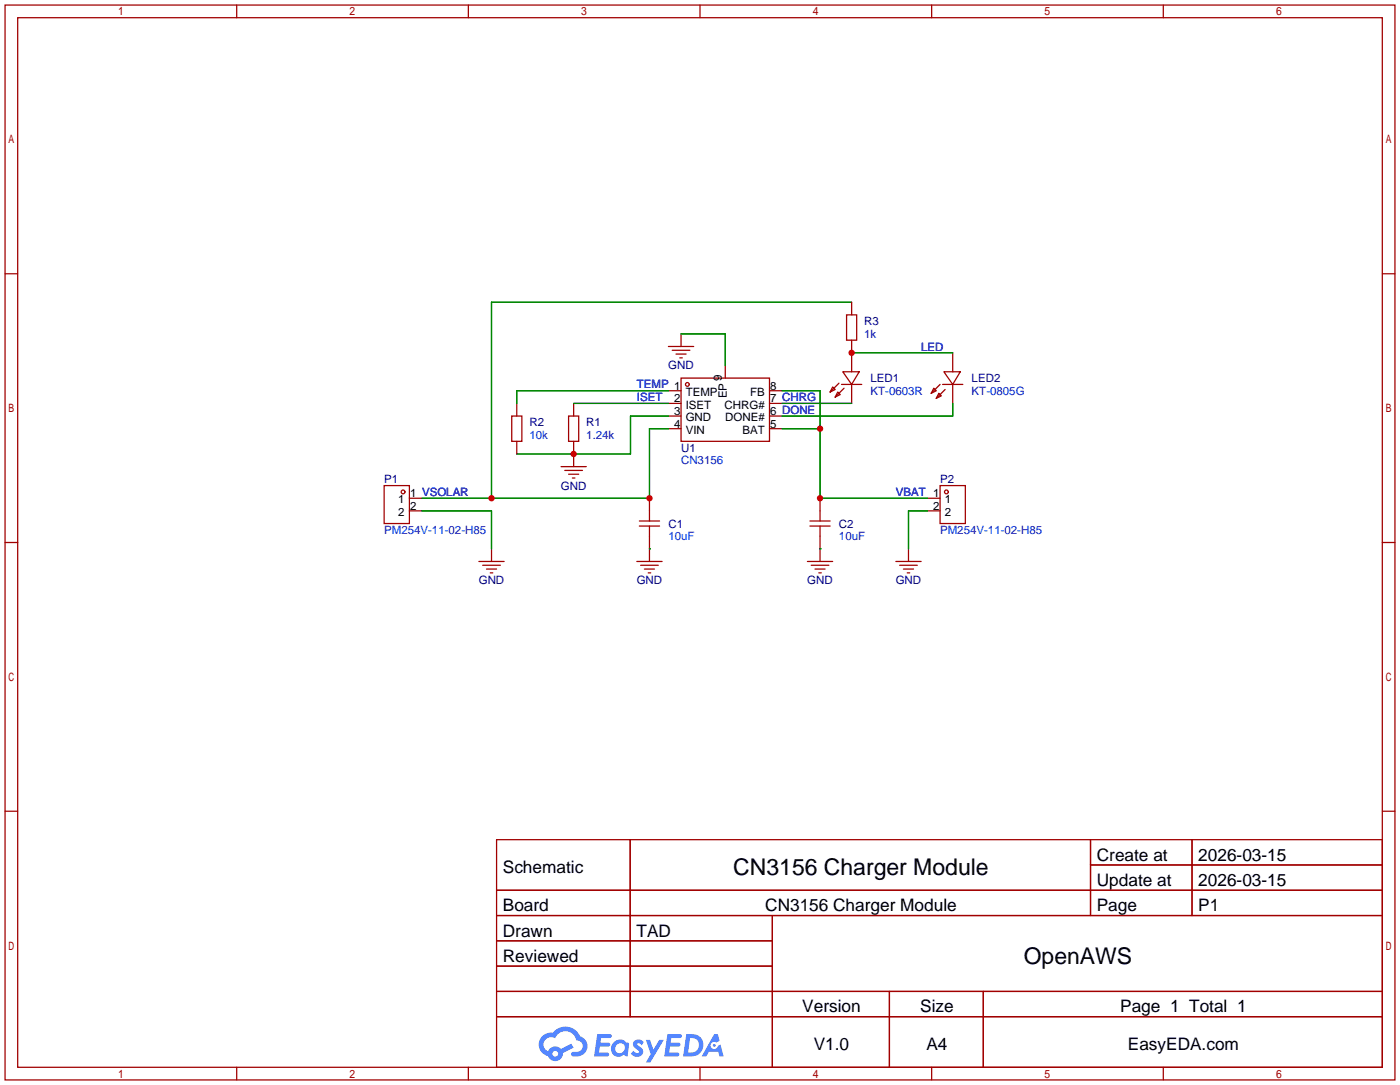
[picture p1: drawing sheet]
<svg xmlns="http://www.w3.org/2000/svg" width="281mm" height="218mm" viewBox="0 0 281 218" stroke-linecap="round" stroke-linejoin="round" font-family="sans-serif">
<g fill="none" stroke="#a10000" stroke-width=".25">
<path d="M1 1h279.4v215.9h-279.4zM3.6 3.6h274.3v210.8h-274.3zM47.6 1v2.6M94.1 1v2.6M140.7 1v2.6M187.3 1v2.6M233.8 1v2.6M1 55h2.6M277.9 55h2.5M1 109h2.6M277.9 109h2.5M1 162.9h2.6"/>
<path d="M99.8 168.7h178.1v45.7h-178.1zM99.8 178.8h178.1M126.7 168.7v35.5M219.2 168.7v15.2M219.2 173.7h58.7M239.6 168.7v15.2M277.9 162.9h2.5M99.8 183.9h178.1M99.8 189h55.5M99.8 199.1h178.1M99.8 194.1h55.5M155.3 183.9v30.5"/>
<path d="M178.8 199.1v15.3M197.7 199.1v15.3M47.6 214.4v2.5M94.1 214.4v2.5M99.8 204.2h178.1M140.7 214.4v2.5M187.3 214.4v2.5M233.8 214.4v2.5"/>
</g>
<g fill="#5487ff">
<path d="M127.6 209.1a1.3 1.3 0 0 1 1.8 .2l-.4 .7a.54 .54 0 0 0-.9-.3l.1 .2a1.34 1.34 0 0 1 1 1.8 1.47 1.47 0 0 1-2.4 0l.5-.6a.64 .64 0 0 0 .5 .4 .64 .64 0 0 0 .7-.2l-.2-.3a1.35 1.35 0 0 1-.9-1.8z"/>
<path d="M129.8 208.9h.9l.6 1.9 1.2-1.9h.9l-2.7 4.5h-.9l1-1.7z"/>
<path d="M120.1 207.7h1.6a1.31 1.31 0 0 1 1.2 .2 .4 .4 0 0 1-.3 .6h-1.8l-.1 .9h1.6a.4 .4 0 0 1 .4 .5 .4 .4 0 0 1-.4 .3h-1.7l-.2 1.2h.8a1.23 1.23 0 0 1 1.2 .2 .39 .39 0 0 1-.3 .6h-2.7z"/>
<path d="M134.2 207.7h1.6a1.32 1.32 0 0 1 1.2 .2 .39 .39 0 0 1-.3 .6h-1.8l-.1 .9h1.6a.4 .4 0 0 1 .4 .5 .4 .4 0 0 1-.4 .3h-1.7l-.2 1.2h.8a1.23 1.23 0 0 1 1.2 .2 .39 .39 0 0 1-.3 .6h-2.7z"/>
<path d="M143.6 207.7h.7l.4 1.4-.7 .3a.75 .75 0 0 0-1.1 .3 .75 .75 0 0 0 .5 1 .75 .75 0 0 0 .9-.6l.5-.3 .7 2.4h-.9l-.2-1h-1.9l-.5 1h-.9z"/>
<path d="M138 207.7l-.7 4.5h1.5a2.27 2.27 0 0 0 2.6-2.3 2.27 2.27 0 0 0-2.7-2.2zM138.7 208.5a1.5 1.5 0 0 1 1.8 1.5 1.5 1.5 0 0 1-1.9 1.4h-.3z"/>
<path d="M123.4 209.3a1.6 1.6 0 0 0-.3 2.3 1.6 1.6 0 0 0 2.3 .2l.8 .4 .3-2.5-.2-.3h-.5a1.58 1.58 0 0 0-2.4-.1zM124 209.9a.99 .99 0 0 1 1.6 .3 .99 .99 0 0 1-.9 1.3 .94 .94 0 0 1-1-.5 .94 .94 0 0 1 .3-1.1z"/>
<path d="M109 208.1a2.37 2.37 0 0 0 1.2 4 1.54 1.54 0 0 0 1.7 1 1.54 1.54 0 0 0 1.3-1.6l2.1-1.1-.5-.8-2 1.1a1.57 1.57 0 0 0-2.6 .5 1.5 1.5 0 0 1-.8-2.1 1.5 1.5 0 0 1 2.2-.6 2.23 2.23 0 0 1 2.3-1.4 2.23 2.23 0 0 1 2 1.9 1.16 1.16 0 0 1 1.2 1 1.16 1.16 0 0 1-1.1 1.3h-.6a.47 .47 0 0 0-.6 .4 .47 .47 0 0 0 .4 .5 2.17 2.17 0 0 0 2.5-1 2.17 2.17 0 0 0-.3-2.6l-.8-.5a3.2 3.2 0 0 0-5.5-.7l-1.1 .1zM111 211.7a.6 .6 0 0 1 1.2 0 .6 .6 0 0 1-1.2 0z"/>
<circle cx="143.6" cy="210" r=".28"/>
</g>
<g fill="none" stroke="#a10000" stroke-width=".25">
<path d="M134.4 78.5h2.5M134.4 69.6h5M135.1 70.4h3.6M135.9 71.1h2M136.7 71.9h.5M136.9 75.9h17.8v12.7h-17.8zM136.9 67.1v2.5M145.8 73.4v2.5M154.7 78.5h2.5M167.4 77.7l.5 .5-1 .5zM168.4 78.7l.5 .5-1 .6zM168.7 77l-1.8 1.7"/>
<path d="M169.2 77.2h4M169.4 74.7h3.3l-1.5 2.5zM169.7 78l-1.8 1.8M170.2 63.2h2v5.1h-2zM171.2 60.7v2.5M171.2 68.3v6.4M171.2 77.2v3.8M187.7 78l.5 .5-1 .5zM188.7 79l.5 .5-1 .5zM189 77.2l-1.8 1.8M189.5 77.2h4M189.7 74.7h3.3l-1.5 2.5z"/>
<path d="M190 78.2l-1.8 1.8M191.5 70.9v3.8M191.5 77.2v3.8M77.2 97.5h5.1v7.7h-5.1zM102.9 83.6h2v5h-2zM103.9 81v2.6M103.9 88.6v2.6M112.8 93.7h5.1M113.5 94.5h3.6M114.3 83.6h2v5h-2zM114.3 95.2h2M115.1 96h.5"/>
<path d="M115.3 81v2.6M115.3 88.6v5.1M134.4 81h2.5M134.4 83.6h2.5M134.4 86.1h2.5M154.7 81h2.5M154.7 83.6h2.5M154.7 86.1h2.5M189 97.5h5.1v7.7h-5.1zM82.3 100.1h2.5M82.3 102.6h2.5M96.3 112.8h5"/>
<path d="M97 113.5h3.6M97.8 114.3h2M98.6 115.1h.5M98.8 110.2v2.6M128 112.8h5.1M128.5 104.6h4.1M128.5 105.7h4.1M128.8 113.5h3.5M129.5 114.3h2.1M130.3 115.1h.5M130.6 100.1v4.5M130.6 105.7v7.1"/>
<path d="M162.3 112.8h5.1M162.8 104.6h4.1M162.8 105.7h4.1M163.1 113.5h3.5M163.8 114.3h2.1M164.6 115.1h.5M164.8 100.1v4.5M164.8 105.7v7.1M180.1 112.8h5.1M180.8 113.5h3.6M181.6 114.3h2M182.4 115.1h.5"/>
<path d="M182.6 110.2v2.6M186.4 100.1h2.6M186.4 102.6h2.6"/>
<circle cx="138.2" cy="77.2" r=".38"/>
<circle cx="81" cy="98.8" r=".38"/>
<circle cx="190.2" cy="98.8" r=".38"/>
</g>
<g fill="none" stroke="#008700" stroke-width=".25">
<path d="M134.4 78.5h-30.5v2.5M136.9 67.1h8.9v6.3M157.2 78.5h7.6v21.6h21.6M171.2 60.7h-72.4v39.4M171.2 70.9h20.3M115.3 81h19.1M134.4 83.6h-7.7v7.6h-22.8M134.4 86.1h-3.8v14h-45.8M157.2 81h14M157.2 86.1h7.6M191.5 81v2.6h-34.3M84.8 102.6h14v7.6"/>
<path d="M130.6 110.2h.1M164.8 110.2h.1M186.4 102.6h-3.8v7.6"/>
</g>
<g fill="#c00">
<circle cx="115.3" cy="91.2" r=".63"/>
<circle cx="130.6" cy="100.1" r=".63"/>
<circle cx="98.8" cy="100.1" r=".63"/>
<circle cx="164.8" cy="86.1" r=".63"/>
<circle cx="164.8" cy="100.1" r=".63"/>
<circle cx="171.2" cy="70.9" r=".63"/>
</g>
<g font-size="4.6">
<text x="147.4" y="175.8">CN3156 Charger Module</text>
<text x="205.8" y="193.5">OpenAWS</text>
</g>
<g font-size="3.5">
<text x="220.5" y="172.9">Create at</text>
<text x="240.9" y="172.9">2026-03-15</text>
<text x="101.1" y="175.4">Schematic</text>
<text x="220.5" y="178">Update at</text>
<text x="240.9" y="178">2026-03-15</text>
<text x="101.1" y="183">Board</text>
<text x="153.8" y="183">CN3156 Charger Module</text>
<text x="220.5" y="183">Page</text>
<text x="240.9" y="183">P1</text>
<text x="101.1" y="188.1">Drawn</text>
<text x="128" y="188.1">TAD</text>
<text x="101.1" y="193.2">Reviewed</text>
<text x="161.3" y="203.4">Version</text>
<text x="185" y="203.4">Size</text>
<text x="225.2" y="203.4">Page 1 Total 1</text>
<text x="163.6" y="211">V1.0</text>
<text x="186.2" y="211">A4</text>
<text x="226.7" y="211">EasyEDA.com</text>
</g>
<g font-size="2.3" fill="#000080">
<text x="173.7" y="65.3">R3</text>
<text x="134.3" y="74.2">GND</text>
<text x="175" y="76.8">LED1</text>
<text x="195.3" y="76.8">LED2</text>
<text x="106.4" y="85.6">R2</text>
<text x="117.9" y="85.6">R1</text>
<text x="136.9" y="90.7">U1</text>
<text x="77.2" y="97.1">P1</text>
<text x="112.8" y="98.3">GND</text>
<text x="189" y="97.1">P2</text>
<text x="134.4" y="106">C1</text>
<text x="168.7" y="106">C2</text>
<text x="96.2" y="117.4">GND</text>
<text x="128" y="117.4">GND</text>
<text x="162.3" y="117.4">GND</text>
<text x="180.1" y="117.4">GND</text>
</g>
<g font-size="2.3" fill="#00f">
<text x="173.7" y="67.9">1k</text>
<text x="185.2" y="70.4">LED</text>
<text x="128" y="80.6">ISET</text>
<text x="128" y="78">TEMP 1</text>
<text x="175" y="79.3">KT-0603R</text>
<text x="195.3" y="79.3">KT-0805G</text>
<text x="106.4" y="88.2">10k</text>
<text x="117.9" y="88.2">1.24k</text>
<text x="136.9" y="93.3">CN3156</text>
<text x="180.1" y="99.6">VBAT 1</text>
<text x="77.2" y="107.2">PM254V-11-02-H85</text>
<text x="189" y="107.2">PM254V-11-02-H85</text>
<text x="134.4" y="108.5">10uF</text>
<text x="168.7" y="108.5">10uF</text>
</g>
<g font-size="2.3">
<text x="145.1" y="76.4" transform="rotate(-90 145.1 76.4)">9</text>
<text x="135.5" y="80.8">2</text>
<text x="135.5" y="83.3">3</text>
<text x="137.8" y="79.5">TEMP</text>
<text x="137.8" y="82.1">ISET</text>
<text x="145.7" y="82.1">CHRG#</text>
<text x="146.1" y="80" transform="rotate(-90 146.1 80)">EP</text>
<text x="150.8" y="79.5">FB</text>
<text x="154.8" y="83.3">6 DONE</text>
<text x="154.8" y="80.8">7 CHRG</text>
<text x="154.8" y="78.3">8</text>
<text x="135.5" y="85.9">4</text>
<text x="137.8" y="84.6">GND</text>
<text x="137.8" y="87.1">VIN</text>
<text x="145.8" y="84.6">DONE#</text>
<text x="149.3" y="87.1">BAT</text>
<text x="154.8" y="85.9">5</text>
<text x="80.1" y="101.1">1</text>
<text x="82.4" y="99.8">1 VSOLAR</text>
<text x="189.9" y="101.1">1</text>
<text x="80.1" y="103.7">2</text>
<text x="82.4" y="102.4">2</text>
<text x="187.6" y="102.4">2</text>
<text x="189.9" y="103.7">2</text>
</g>
</svg>
